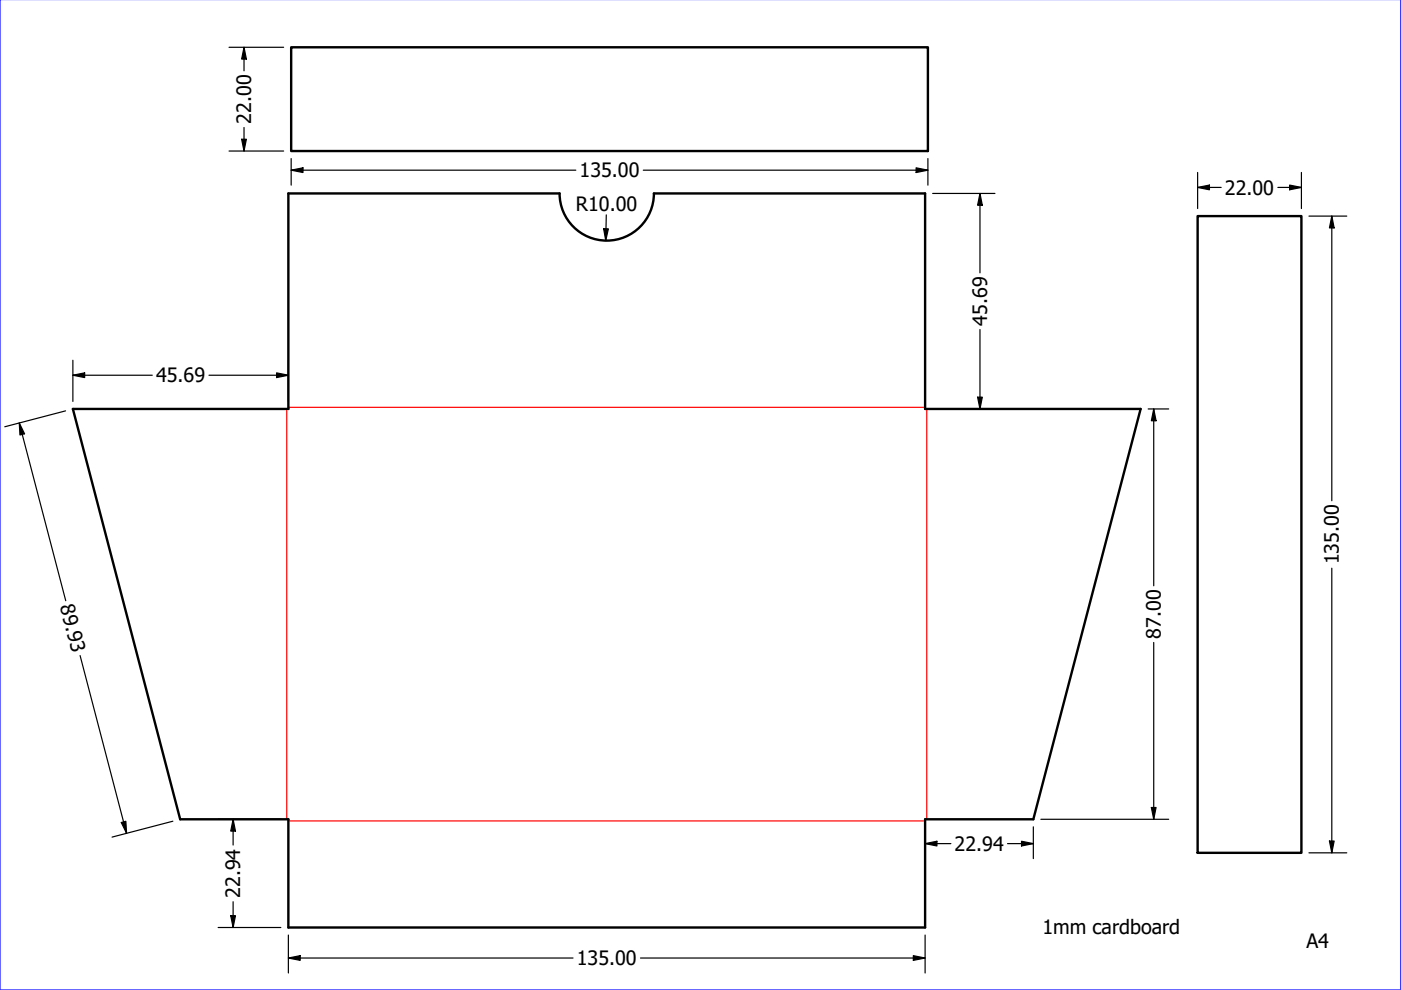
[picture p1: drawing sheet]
<svg xmlns="http://www.w3.org/2000/svg" width="297mm" height="210mm" viewBox="0 0 297 210" stroke-linecap="round" stroke-linejoin="round" font-family="sans-serif">
<!-- layer: Bend Centerline (ANSI) -->
<path d="M60.8 86.7v87M61.1 86.4h135M196.5 86.7v87M61.1 174.1h135" fill="none" stroke="#f00" stroke-width=".25"/>
<!-- layer: Visible (ANSI) -->
<path d="M61.7 10h135v22h-135zM61.1 41h57.5a10 10 0 0 0 10 10 10 10 0 0 0 10-10h57.5v45.7h45.7l-22.7 87h-23v23h-135v-23h-22.9l-22.7-87h45.6zM253.9 45.8h22v135h-22z" fill="none" stroke="#000" stroke-width=".51"/>
<!-- layer: Sketch Geometry (ANSI) -->
<path d="M297 -.1v210h-297v-210" fill="none" stroke="#00f" stroke-width=".25"/>
<!-- layer: Dimension (ANSI) -->
<g fill="none" stroke="#000" stroke-width=".25">
<path d="M48.6 10h11.5M51.7 10l.5 2.5h-1zM51.7 10v5M48.6 32h11.5M51.2 29.5h1l-.5 2.5zM51.7 27v5M61.7 36.1l2.5-.5v1zM61.7 36.1h60.4M61.7 33.6v5.7M136.4 36.1h60.3M194.2 35.6l2.5 .5-2.5 .5zM196.7 33.6v5.7"/>
<path d="M253.9 39.7l2.5-.5v1zM253.9 39.7h5M253.9 36.6v7.6M270.9 39.7h5M273.4 39.2l2.5 .5-2.5 .5zM275.9 36.6v7.6M128 48.5h1l-.6 2.5zM128.5 45.6l-.1 5.4M197.7 41h13.2M207.8 41l.5 2.5h-1zM207.8 41v16.9M277.5 45.8h8"/>
<path d="M282.4 45.8l.5 2.5h-1zM282.4 45.8v60.4M15.5 79.6l2.4-.5v1zM15.5 79.6h16.8M15.5 76.4v8.7M44.3 79.6h16.8M58.6 79.1l2.5 .5-2.5 .5zM61.1 76.4v8.7M207.8 69.9v16.8M4.1 89.7l1.1 2.3-1 .2zM4.1 89.7l9.8 37.7M13.9 87.1l-12.9 3.4"/>
<path d="M197.7 86.7h13.2M207.3 84.2h1l-.5 2.5zM243.4 86.7h4.4M244.6 86.7l.5 2.5h-1zM244.6 86.7v37.5M17 139l9.8 37.7M244.6 136.2v37.5M282.4 120.5v60.3M25.7 174.4l1-.3 .1 2.6zM36.7 174.1l-12.9 3.4M46.2 173.7h13.3M49.4 173.7l.5 2.5h-1z"/>
<path d="M49.4 173.7v5.5M196.1 178.9l2.5-.5v1zM196.1 178.9h5.5M196.1 175.3v6.7M213.6 178.9h5.5M216.6 178.4l2.5 .5-2.5 .5zM219.1 175.3v6.7M220.7 173.7h27.1M244.1 171.2h1l-.5 2.5zM281.9 178.3h1l-.5 2.5zM46.2 196.7h13.3M48.9 194.1h1l-.5 2.6z"/>
<path d="M49.4 191.2v5.5M61.1 198.3v8M196.1 198.3v8M277.5 180.8h8M61.1 203.1l2.5-.5v1zM61.1 203.1h60.4M135.8 203.1h60.3M193.6 202.6l2.5 .5-2.5 .5z"/>
</g>
<g fill="#000">
<path d="M51.7 10l.5 2.5h-1z" fill-rule="evenodd"/>
<path d="M51.2 29.5h1l-.5 2.5z" fill-rule="evenodd"/>
<path d="M61.7 36.1l2.5-.5v1z" fill-rule="evenodd"/>
<path d="M194.2 35.6l2.5 .5-2.5 .5z" fill-rule="evenodd"/>
<path d="M253.9 39.7l2.5-.5v1z" fill-rule="evenodd"/>
<path d="M128 48.5h1l-.6 2.5z" fill-rule="evenodd"/>
<path d="M207.8 41l.5 2.5h-1z" fill-rule="evenodd"/>
<path d="M273.4 39.2l2.5 .5-2.5 .5z" fill-rule="evenodd"/>
<path d="M282.4 45.8l.5 2.5h-1z" fill-rule="evenodd"/>
<path d="M15.5 79.6l2.4-.5v1z" fill-rule="evenodd"/>
<path d="M4.1 89.7l1.1 2.3-1 .2z" fill-rule="evenodd"/>
<path d="M58.6 79.1l2.5 .5-2.5 .5z" fill-rule="evenodd"/>
<path d="M207.3 84.2h1l-.5 2.5z" fill-rule="evenodd"/>
<path d="M244.6 86.7l.5 2.5h-1z" fill-rule="evenodd"/>
<path d="M25.7 174.4l1-.3 .1 2.6z" fill-rule="evenodd"/>
<path d="M49.4 173.7l.5 2.5h-1z" fill-rule="evenodd"/>
<path d="M196.1 178.9l2.5-.5v1z" fill-rule="evenodd"/>
<path d="M216.6 178.4l2.5 .5-2.5 .5z" fill-rule="evenodd"/>
<path d="M244.1 171.2h1l-.5 2.5z" fill-rule="evenodd"/>
<path d="M281.9 178.3h1l-.5 2.5z" fill-rule="evenodd"/>
<path d="M48.9 194.1h1l-.5 2.6z" fill-rule="evenodd"/>
<path d="M61.1 203.1l2.5-.5v1z" fill-rule="evenodd"/>
<path d="M193.6 202.6l2.5 .5-2.5 .5z" fill-rule="evenodd"/>
</g>
<g font-size="4.2">
<text x="53.3" y="26.2" transform="rotate(-90 53.3 26.2)">22.00</text>
<text x="122.9" y="37.6">135.00</text>
<text x="259.7" y="41.3">22.00</text>
<text x="122.1" y="44.7">R10.00</text>
<text x="209.3" y="69.1" transform="rotate(-90 209.3 69.1)">45.69</text>
<text x="33.1" y="81.1">45.69</text>
<text x="283.9" y="119.7" transform="rotate(-90 283.9 119.7)">135.00</text>
<text x="12.7" y="128.5" transform="rotate(75 12.7 128.5)">89.93</text>
<text x="246.1" y="135.4" transform="rotate(-90 246.1 135.4)">87.00</text>
<text x="202.4" y="180.4">22.94</text>
<text x="50.9" y="190.4" transform="rotate(-90 50.9 190.4)">22.94</text>
<text x="221" y="198.1">1mm cardboard</text>
<text x="277" y="200.9">A4</text>
<text x="122.3" y="204.6">135.00</text>
</g>
</svg>
